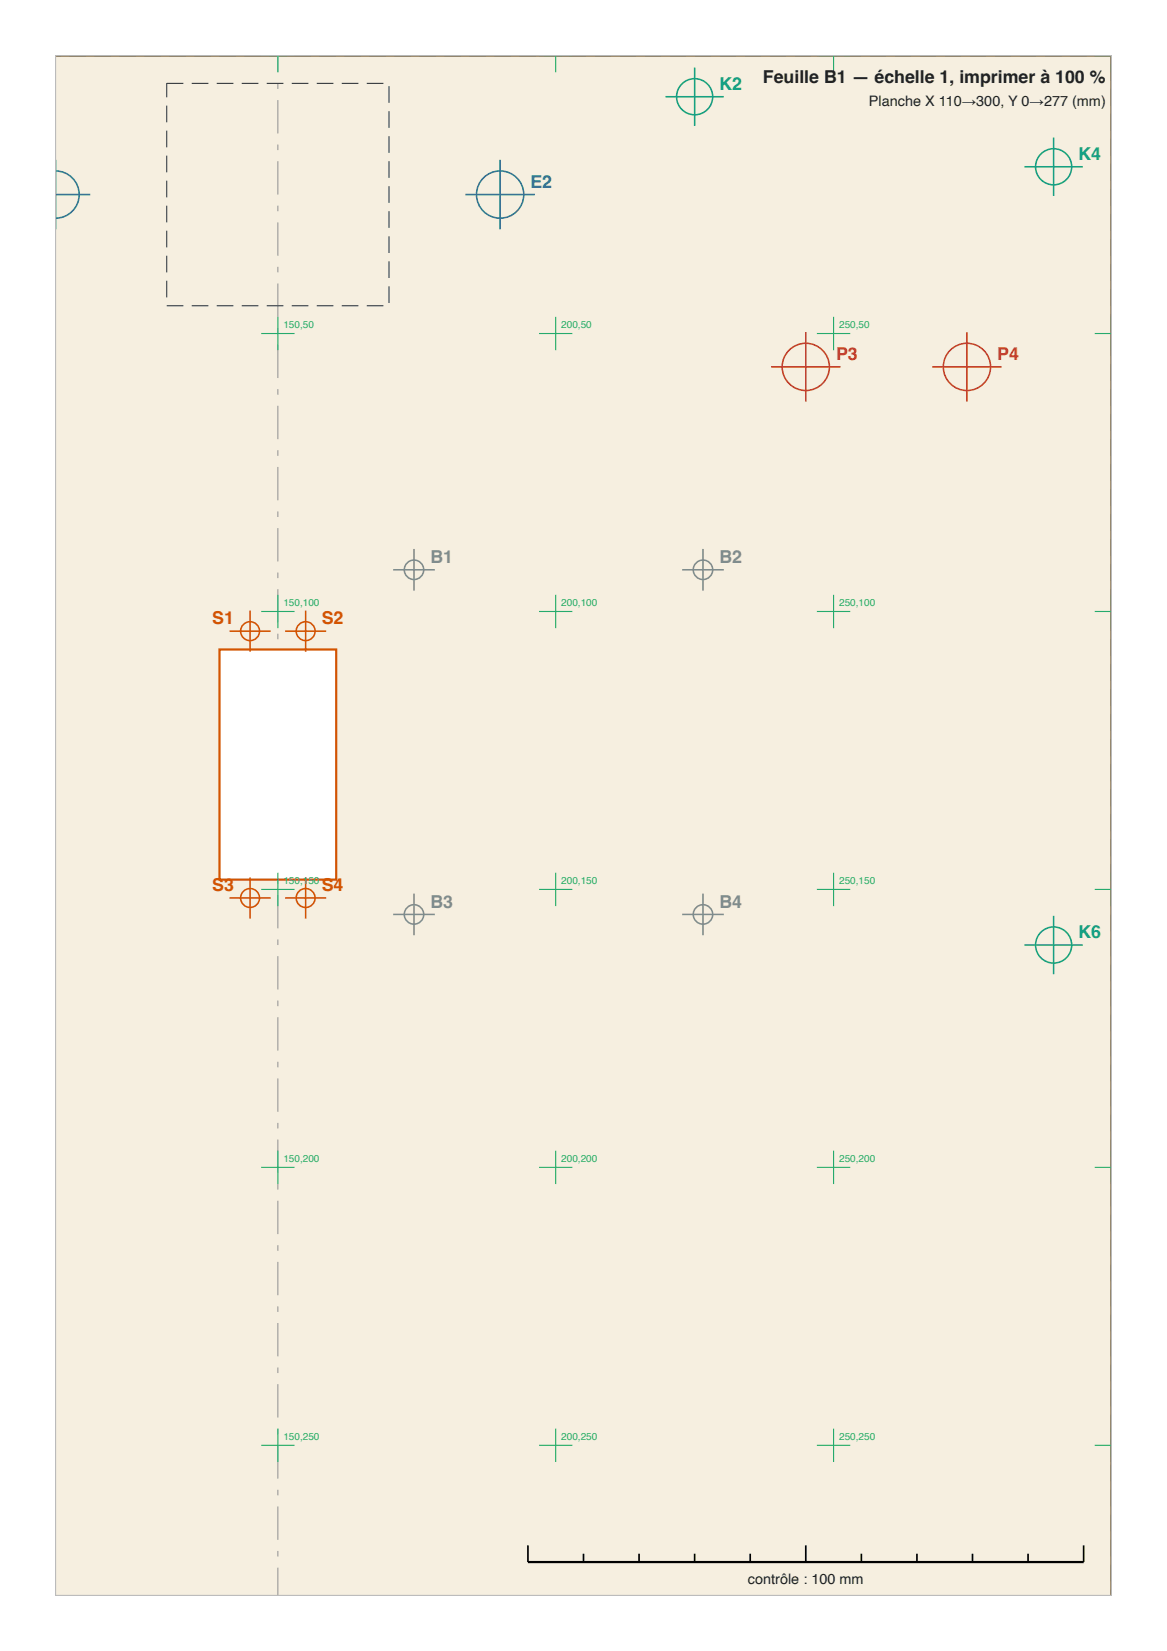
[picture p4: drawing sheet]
<svg xmlns="http://www.w3.org/2000/svg" width="210mm" height="297mm" viewBox="0 0 210 297" stroke-linecap="round" stroke-linejoin="round" font-family="sans-serif">
<path d="M10 10h190v277h-190z" fill="#f6efe0" stroke="#7a5c2e" stroke-width=".4"/>
<path d="M50 10v277" fill="none" stroke="#999" stroke-width=".2" stroke-dasharray="6 2 1 2" stroke-linecap="butt"/>
<path d="M10 10h190v277M30 15h40v40h-40z" fill="none" stroke="#2c3e50" stroke-width=".2" stroke-dasharray="3 1.5" stroke-linecap="butt"/>
<path d="M39.5 116.8h21v41.4h-21z" fill="#fff" stroke="#d35400" stroke-width=".4"/>
<g fill="none" stroke="#c0392b" stroke-width=".28">
<path d="M145 59.8v12.5M174 59.8v12.5M138.8 66h12.4M167.8 66h12.5"/>
<circle cx="145" cy="66" r="4.3"/>
<circle cx="174" cy="66" r="4.3"/>
</g>
<g fill="none" stroke="#d35400" stroke-width=".28">
<path d="M41.3 113.5h7.4M45 109.8v7.4M51.3 113.5h7.4M55 109.8v7.4M45 157.8v7.4M55 157.8v7.4M41.3 161.5h7.4M51.3 161.5h7.4"/>
<circle cx="45" cy="113.5" r="1.7"/>
<circle cx="55" cy="113.5" r="1.7"/>
<circle cx="45" cy="161.5" r="1.7"/>
<circle cx="55" cy="161.5" r="1.7"/>
</g>
<g fill="none" stroke="#2471a3" stroke-width=".28">
<path d="M10 30.8a4.2 4.2 0 0 1 4.3 4.2 4.2 4.2 0 0 1-4.3 4.2M10 35h6.2M10 28.7v12.6M83.8 35h12.5M90 28.7v12.6"/>
<circle cx="90" cy="35" r="4.3"/>
</g>
<g fill="none" stroke="#16a085" stroke-width=".28">
<path d="M119.8 17.4h10.4M125 12.2v10.4M184.3 30h10.6M189.6 24.7v10.6M184.3 170h10.6M189.6 164.8v10.5"/>
<circle cx="125" cy="17.4" r="3.3"/>
<circle cx="189.6" cy="30" r="3.3"/>
<circle cx="189.6" cy="170" r="3.3"/>
</g>
<g fill="none" stroke="#7f8c8d" stroke-width=".28">
<path d="M74.5 98.8v7.4M126.5 98.8v7.4M70.7 102.5h7.6M122.8 102.5h7.4M70.7 164.5h7.6M74.5 160.7v7.6M122.8 164.5h7.4M126.5 160.7v7.6"/>
<circle cx="74.5" cy="102.5" r="1.75"/>
<circle cx="126.5" cy="102.5" r="1.75"/>
<circle cx="74.5" cy="164.5" r="1.75"/>
<circle cx="126.5" cy="164.5" r="1.75"/>
</g>
<g fill="none" stroke="#27ae60" stroke-width=".2">
<path d="M47 10h6M50 10v3M97 10h6M100 10v3M147 10h6M150 10v3M197 10h3.1M200 10v3M47 60h6M50 57v6M97 60h6M100 57v6"/>
<path d="M147 60h6M150 57v6M197 60h3.1M200 57v6M47 110h6M50 107v6M97 110h6M100 107v6M147 110h6M150 107v6M197 110h3.1M200 107v6"/>
<path d="M47 160h6M50 157v6M97 160h6M100 157v6M147 160h6M150 157v6M197 160h3.1M200 157v6M47 210h6M50 207v6M97 210h6M100 207v6"/>
<path d="M147 210h6M150 207v6M197 210h3.1M200 207v6M50 257v6M100 257v6M150 257v6M200 257v6M47 260h6M97 260h6M147 260h6M197 260h3.1"/>
</g>
<path d="M10 10h190v277h-190z" fill="none" stroke="#bbb" stroke-width=".2"/>
<path d="M95 281h100" fill="none" stroke="#000" stroke-width=".4"/>
<path d="M95 278v3M105 279.5v1.5M115 279.5v1.5M125 279.5v1.5M135 279.5v1.5M145 278v3M155 279.5v1.5M165 279.5v1.5M175 279.5v1.5M185 279.5v1.5M195 278v3" fill="none" stroke="#000" stroke-width=".3"/>
<g font-size="3.2" fill="#16a085">
<text x="129.5" y="16.2">K2</text>
<text x="194" y="28.8">K4</text>
<text x="194" y="168.8">K6</text>
</g>
<text font-size="3.2" fill="#222" x="137.3" y="15">Feuille B1 — échelle 1, imprimer à 100 %</text>
<text font-size="3.2" fill="#2471a3" x="95.4" y="33.8">E2</text>
<g font-size="3.2" fill="#c0392b">
<text x="150.5" y="64.8">P3</text>
<text x="179.4" y="64.8">P4</text>
</g>
<g font-size="3.2" fill="#7f8c8d">
<text x="77.4" y="101.3">B1</text>
<text x="129.5" y="101.3">B2</text>
<text x="77.4" y="163.3">B3</text>
<text x="129.5" y="163.3">B4</text>
</g>
<g font-size="3.2" fill="#d35400">
<text x="38.2" y="112.3">S1</text>
<text x="57.9" y="112.3">S2</text>
<text x="38.2" y="160.3">S3</text>
<text x="57.9" y="160.3">S4</text>
</g>
<g font-size="2.6" fill="#222">
<text x="156.4" y="19">Planche X 110→300, Y 0→277 (mm)</text>
<text x="134.6" y="285">contrôle : 100 mm</text>
</g>
<g font-size="1.8" fill="#27ae60">
<text x="51" y="59">150,50</text>
<text x="101" y="59">200,50</text>
<text x="151" y="59">250,50</text>
<text x="51" y="109">150,100</text>
<text x="101" y="109">200,100</text>
<text x="151" y="109">250,100</text>
<text x="51" y="159">150,150</text>
<text x="101" y="159">200,150</text>
<text x="151" y="159">250,150</text>
<text x="51" y="209">150,200</text>
<text x="101" y="209">200,200</text>
<text x="151" y="209">250,200</text>
<text x="51" y="259">150,250</text>
<text x="101" y="259">200,250</text>
<text x="151" y="259">250,250</text>
</g>
</svg>
